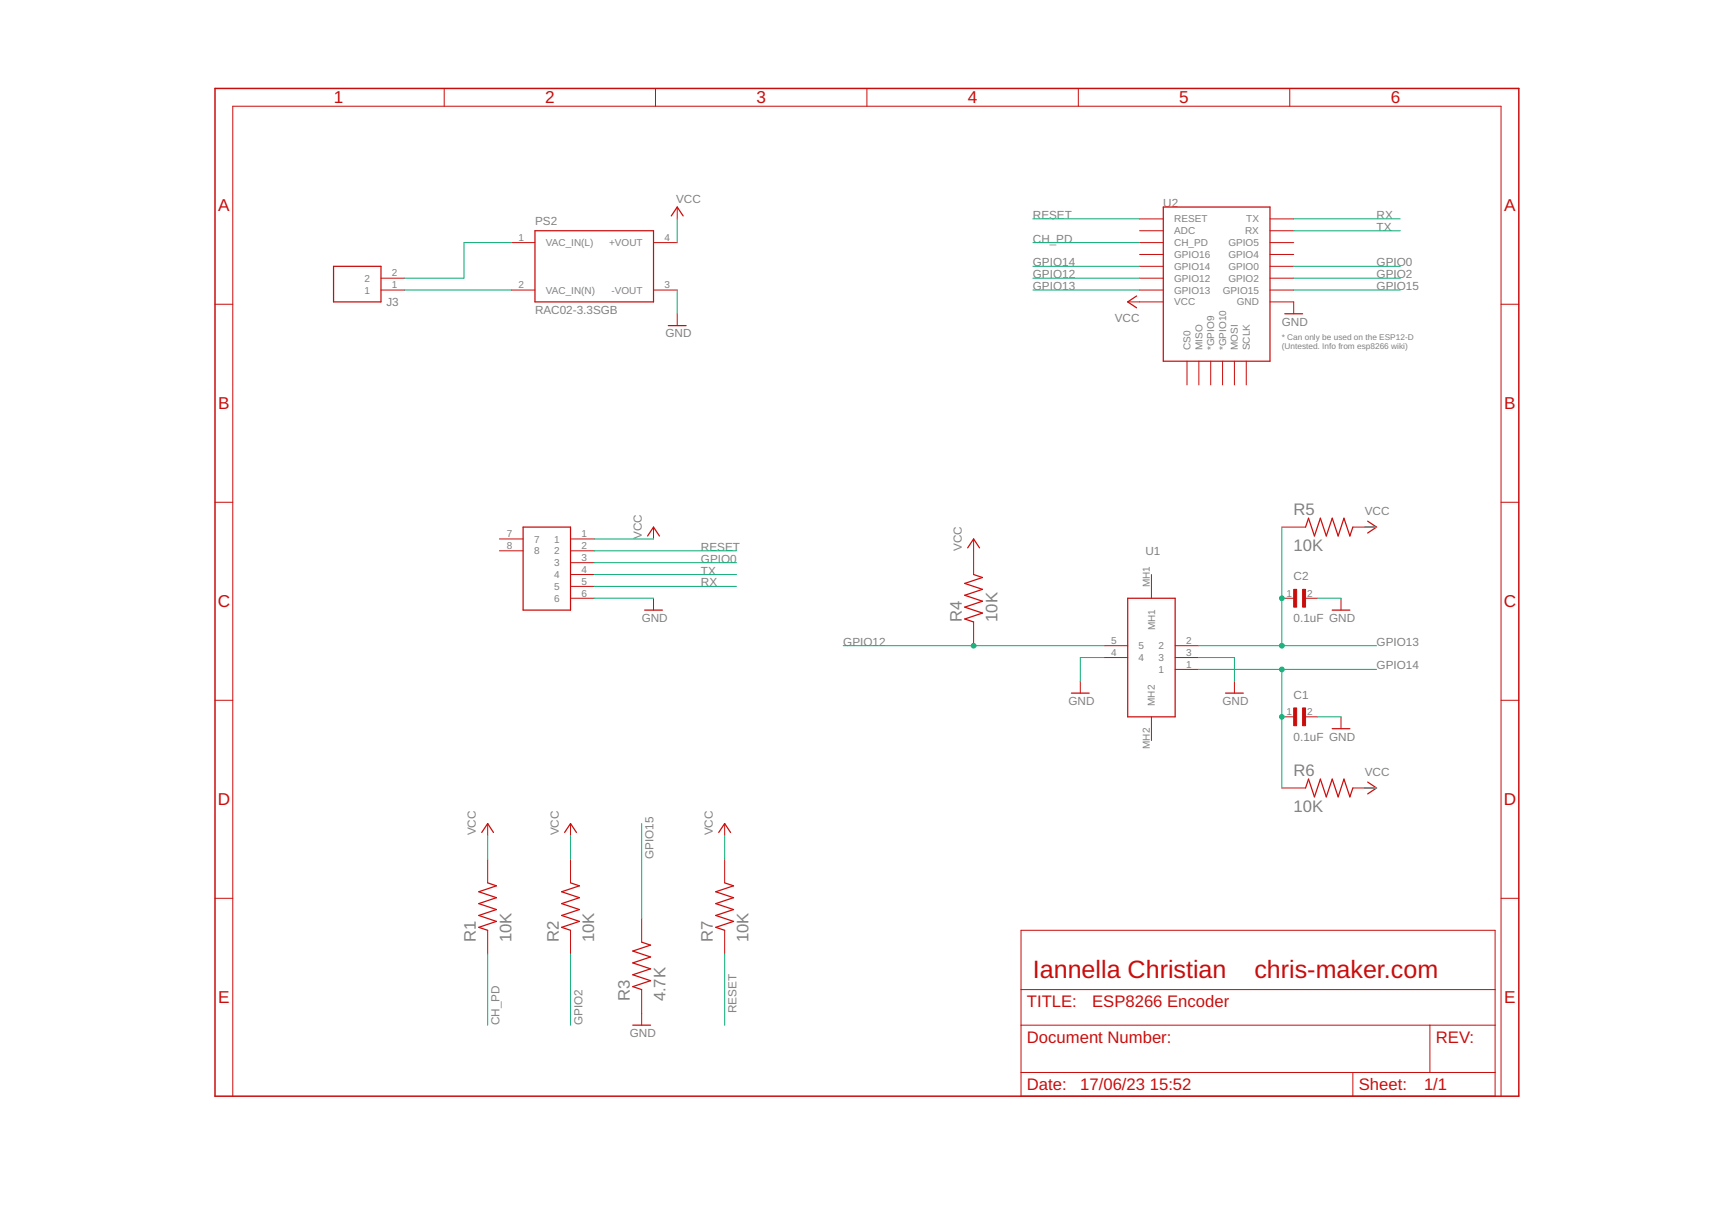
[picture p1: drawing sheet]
<?xml version="1.0" encoding="utf-8"?>
<!DOCTYPE eagle SYSTEM "eagle.dtd">
<eagle version="9.6.2">
<drawing>
<settings>
<setting alwaysvectorfont="no"/>
<setting verticaltext="up"/>
</settings>
<grid distance="0.1" unitdist="inch" unit="inch" style="lines" multiple="1" display="no" altdistance="0.01" altunitdist="inch" altunit="inch"/>
<schematic xreflabel="%F%N/%S.%C%R" xrefpart="/%S.%C%R">
<libraries>
<library name="EN11-VSM0AF20">
<symbols>
<symbol name="EN11-VSM0AF20">
<wire x1="5.08" y1="10.16" x2="15.24" y2="10.16" width="0.254" layer="94"/>
<wire x1="15.24" y1="-15.24" x2="15.24" y2="10.16" width="0.254" layer="94"/>
<wire x1="15.24" y1="-15.24" x2="5.08" y2="-15.24" width="0.254" layer="94"/>
<wire x1="5.08" y1="10.16" x2="5.08" y2="-15.24" width="0.254" layer="94"/>
<text x="16.51" y="15.24" size="1.778" layer="95" align="center-left">&gt;NAME</text>
<text x="16.51" y="12.7" size="1.778" layer="96" align="center-left">&gt;VALUE</text>
<pin name="1" x="20.32" y="-5.08" length="middle" rot="R180"/>
<pin name="2" x="20.32" y="0" length="middle" rot="R180"/>
<pin name="3" x="20.32" y="-2.54" length="middle" rot="R180"/>
<pin name="4" x="0" y="-2.54" length="middle"/>
<pin name="5" x="0" y="0" length="middle"/>
<pin name="MH1" x="10.16" y="15.24" length="middle" rot="R270"/>
<pin name="MH2" x="10.16" y="-20.32" length="middle" rot="R90"/>
</symbol>
</symbols>
<devicesets>
<deviceset name="ENCODER90" prefix="U">
<gates>
<gate name="G$1" symbol="EN11-VSM0AF20" x="0" y="0"/>
</gates>
<devices>
<device name="" package="EN11VSM0AF20">
<connects>
<connect gate="G$1" pin="1" pad="1"/>
<connect gate="G$1" pin="2" pad="2"/>
<connect gate="G$1" pin="3" pad="3"/>
<connect gate="G$1" pin="4" pad="4"/>
<connect gate="G$1" pin="5" pad="5"/>
<connect gate="G$1" pin="MH1" pad="MH1"/>
<connect gate="G$1" pin="MH2" pad="MH2"/>
</connects>
<package3dinstances>
<package3dinstance package3d_urn="urn:adsk.eagle:package:39382008/2"/>
</package3dinstances>
<technologies>
<technology name="">
<attribute name="DESCRIPTION" value="Encoders 11mm" constant="no"/>
<attribute name="HEIGHT" value="13.75mm" constant="no"/>
<attribute name="KYNIX_PART_NUMBER" value="" constant="no"/>
<attribute name="KYNIX_PRICE-STOCK" value="" constant="no"/>
<attribute name="MANUFACTURER_NAME" value="TT Electronics" constant="no"/>
<attribute name="MANUFACTURER_PART_NUMBER" value="EN11-VSM0AF20" constant="no"/>
</technology>
</technologies>
</device>
</devices>
</deviceset>
</devicesets>
</library>
<library name="esp8266modules">
<symbols>
<symbol name="ESP12E">
<wire x1="-12.7" y1="10.16" x2="-12.7" y2="-22.86" width="0.254" layer="94"/>
<wire x1="-12.7" y1="-22.86" x2="10.16" y2="-22.86" width="0.254" layer="94"/>
<wire x1="10.16" y1="-22.86" x2="10.16" y2="10.16" width="0.254" layer="94"/>
<wire x1="10.16" y1="10.16" x2="-12.7" y2="10.16" width="0.254" layer="94"/>
<pin name="RESET" x="-17.78" y="7.62" visible="pin" length="middle"/>
<pin name="ADC" x="-17.78" y="5.08" visible="pin" length="middle"/>
<pin name="CH_PD" x="-17.78" y="2.54" visible="pin" length="middle"/>
<pin name="GPIO16" x="-17.78" y="0" visible="pin" length="middle"/>
<pin name="GPIO14" x="-17.78" y="-2.54" visible="pin" length="middle"/>
<pin name="GPIO12" x="-17.78" y="-5.08" visible="pin" length="middle"/>
<pin name="GPIO13" x="-17.78" y="-7.62" visible="pin" length="middle"/>
<pin name="VCC" x="-17.78" y="-10.16" visible="pin" length="middle"/>
<pin name="GND" x="15.24" y="-10.16" visible="pin" length="middle" rot="R180"/>
<pin name="GPIO15" x="15.24" y="-7.62" visible="pin" length="middle" rot="R180"/>
<pin name="GPIO2" x="15.24" y="-5.08" visible="pin" length="middle" rot="R180"/>
<pin name="GPIO0" x="15.24" y="-2.54" visible="pin" length="middle" rot="R180"/>
<pin name="GPIO4" x="15.24" y="0" visible="pin" length="middle" rot="R180"/>
<pin name="GPIO5" x="15.24" y="2.54" visible="pin" length="middle" rot="R180"/>
<pin name="RX" x="15.24" y="5.08" visible="pin" length="middle" rot="R180"/>
<pin name="TX" x="15.24" y="7.62" visible="pin" length="middle" rot="R180"/>
<pin name="CS0" x="-7.62" y="-27.94" visible="pin" length="middle" rot="R90"/>
<pin name="MISO" x="-5.08" y="-27.94" visible="pin" length="middle" rot="R90"/>
<pin name="*GPIO9" x="-2.54" y="-27.94" visible="pin" length="middle" rot="R90"/>
<pin name="*GPIO10" x="0" y="-27.94" visible="pin" length="middle" rot="R90"/>
<pin name="MOSI" x="2.54" y="-27.94" visible="pin" length="middle" rot="R90"/>
<pin name="SCLK" x="5.08" y="-27.94" visible="pin" length="middle" rot="R90"/>
<text x="-12.7" y="10.16" size="1.778" layer="95">&gt;Name</text>
<text x="7.62" y="-25.4" size="1.778" layer="96">&gt;Value</text>
<text x="12.7" y="-20.32" size="1.27" layer="97">* Can only be used on the ESP12-D
(Untested. Info from esp8266 wiki)</text>
</symbol>
</symbols>
<devicesets>
<deviceset name="ESP12E" locally_modified="yes" prefix="U" uservalue="yes" library_locally_modified="yes">
<gates>
<gate name="G$1" symbol="ESP12E" x="0" y="0"/>
</gates>
<devices>
<device name="SMD" package="ESP12E-SMD">
<connects>
<connect gate="G$1" pin="*GPIO10" pad="GPIO10"/>
<connect gate="G$1" pin="*GPIO9" pad="GPIO9"/>
<connect gate="G$1" pin="ADC" pad="ADC"/>
<connect gate="G$1" pin="CH_PD" pad="CH_PD"/>
<connect gate="G$1" pin="CS0" pad="CS0"/>
<connect gate="G$1" pin="GND" pad="GND"/>
<connect gate="G$1" pin="GPIO0" pad="GPIO0"/>
<connect gate="G$1" pin="GPIO12" pad="GPIO12"/>
<connect gate="G$1" pin="GPIO13" pad="GPIO13"/>
<connect gate="G$1" pin="GPIO14" pad="GPIO14"/>
<connect gate="G$1" pin="GPIO15" pad="GPIO15"/>
<connect gate="G$1" pin="GPIO16" pad="GPIO16"/>
<connect gate="G$1" pin="GPIO2" pad="GPIO2"/>
<connect gate="G$1" pin="GPIO4" pad="GPIO4"/>
<connect gate="G$1" pin="GPIO5" pad="GPIO5"/>
<connect gate="G$1" pin="MISO" pad="MISO"/>
<connect gate="G$1" pin="MOSI" pad="MOSI"/>
<connect gate="G$1" pin="RESET" pad="RESET"/>
<connect gate="G$1" pin="RX" pad="RXD0"/>
<connect gate="G$1" pin="SCLK" pad="SCLK"/>
<connect gate="G$1" pin="TX" pad="TXD0"/>
<connect gate="G$1" pin="VCC" pad="VCC"/>
</connects>
<package3dinstances>
<package3dinstance package3d_urn="urn:adsk.eagle:package:29069041/3"/>
</package3dinstances>
<technologies>
<technology name=""/>
</technologies>
</device>
</devices>
</deviceset>
</devicesets>
</library>
<library name="RAC02-3.3SGB">
<symbols>
<symbol name="RAC02-3.3SGB">
<text x="-12.7" y="8.89" size="1.778" layer="95">&gt;NAME</text>
<text x="-12.7" y="-10.16" size="1.778" layer="96">&gt;VALUE</text>
<wire x1="-12.7" y1="7.62" x2="-12.7" y2="-7.62" width="0.254" layer="94"/>
<wire x1="-12.7" y1="-7.62" x2="12.7" y2="-7.62" width="0.254" layer="94"/>
<wire x1="12.7" y1="-7.62" x2="12.7" y2="7.62" width="0.254" layer="94"/>
<wire x1="12.7" y1="7.62" x2="-12.7" y2="7.62" width="0.254" layer="94"/>
<pin name="VAC_IN(L)" x="-17.78" y="5.08" length="middle" direction="in"/>
<pin name="VAC_IN(N)" x="-17.78" y="-5.08" length="middle" direction="in"/>
<pin name="+VOUT" x="17.78" y="5.08" length="middle" direction="out" rot="R180"/>
<pin name="-VOUT" x="17.78" y="-5.08" length="middle" direction="out" rot="R180"/>
</symbol>
</symbols>
<devicesets>
<deviceset name="RAC02-3.3SGB" locally_modified="yes" prefix="PS" library_locally_modified="yes">
<gates>
<gate name="G$1" symbol="RAC02-3.3SGB" x="0" y="0"/>
</gates>
<devices>
<device name="" package="CONV_RAC02-3.3SGB">
<connects>
<connect gate="G$1" pin="+VOUT" pad="4"/>
<connect gate="G$1" pin="-VOUT" pad="3"/>
<connect gate="G$1" pin="VAC_IN(L)" pad="1"/>
<connect gate="G$1" pin="VAC_IN(N)" pad="2"/>
</connects>
<package3dinstances>
<package3dinstance package3d_urn="urn:adsk.eagle:package:29069091/3"/>
</package3dinstances>
<technologies>
<technology name="">
<attribute name="AVAILABILITY" value=""/>
<attribute name="DESCRIPTION" value=" 2W AC/DC-Converter 'POWERLINE' 3kV reg "/>
<attribute name="MF" value="Recom Power"/>
<attribute name="MP" value="RAC02-3.3SGB"/>
<attribute name="PACKAGE" value="DIP-4 Recom Power"/>
<attribute name="PRICE" value="None"/>
</technology>
</technologies>
</device>
</devices>
</deviceset>
</devicesets>
</library>
<library name="RC0805FR-07330RL">
<symbols>
<symbol name="RC0805FR-07330RL" library_locally_modified="yes">
<wire x1="-5.08" y1="0" x2="-4.445" y2="1.905" width="0.254" layer="94"/>
<wire x1="-4.445" y1="1.905" x2="-3.175" y2="-1.905" width="0.254" layer="94"/>
<wire x1="-3.175" y1="-1.905" x2="-1.905" y2="1.905" width="0.254" layer="94"/>
<wire x1="-1.905" y1="1.905" x2="-0.635" y2="-1.905" width="0.254" layer="94"/>
<wire x1="-0.635" y1="-1.905" x2="0.635" y2="1.905" width="0.254" layer="94"/>
<wire x1="0.635" y1="1.905" x2="1.905" y2="-1.905" width="0.254" layer="94"/>
<wire x1="1.905" y1="-1.905" x2="3.175" y2="1.905" width="0.254" layer="94"/>
<wire x1="3.175" y1="1.905" x2="4.445" y2="-1.905" width="0.254" layer="94"/>
<wire x1="4.445" y1="-1.905" x2="5.08" y2="0" width="0.254" layer="94"/>
<text x="-7.624440625" y="2.54148125" size="2.54148125" layer="95">&gt;NAME</text>
<text x="-7.62996875" y="-5.086640625" size="2.54331875" layer="96">&gt;VALUE</text>
<pin name="1" x="-10.16" y="0" visible="off" length="middle" direction="pas"/>
<pin name="2" x="10.16" y="0" visible="off" length="middle" direction="pas" rot="R180"/>
</symbol>
</symbols>
<devicesets>
<deviceset name="RC0805FR-07330RL" locally_modified="yes" prefix="R" library_locally_modified="yes">
<gates>
<gate name="G$1" symbol="RC0805FR-07330RL" x="0" y="0"/>
</gates>
<devices>
<device name="" package="RESC2012X60N">
<connects>
<connect gate="G$1" pin="1" pad="1"/>
<connect gate="G$1" pin="2" pad="2"/>
</connects>
<package3dinstances>
<package3dinstance package3d_urn="urn:adsk.eagle:package:37164874/2"/>
</package3dinstances>
<technologies>
<technology name="">
<attribute name="AVAILABILITY" value="In Stock"/>
<attribute name="DESCRIPTION" value=" 330 Ohms ±1% 0.125W, 1/8W Chip Resistor 0805 (2012 Metric) Moisture Resistant Thick Film "/>
<attribute name="MF" value="Yageo"/>
<attribute name="MP" value="RC0805FR-07330RL"/>
<attribute name="PACKAGE" value="2012 Rohm Semiconductor"/>
<attribute name="PRICE" value="None"/>
<attribute name="PURCHASE-URL" value="https://pricing.snapeda.com/search/part/RC0805FR-07330RL/?ref=eda"/>
</technology>
</technologies>
</device>
</devices>
</deviceset>
</devicesets>
</library>
<library name="frames">
<symbols>
<symbol name="DOCFIELD">
<wire x1="0" y1="0" x2="71.12" y2="0" width="0.1016" layer="94"/>
<wire x1="101.6" y1="15.24" x2="87.63" y2="15.24" width="0.1016" layer="94"/>
<wire x1="0" y1="0" x2="0" y2="5.08" width="0.1016" layer="94"/>
<wire x1="0" y1="5.08" x2="71.12" y2="5.08" width="0.1016" layer="94"/>
<wire x1="0" y1="5.08" x2="0" y2="15.24" width="0.1016" layer="94"/>
<wire x1="101.6" y1="15.24" x2="101.6" y2="5.08" width="0.1016" layer="94"/>
<wire x1="71.12" y1="5.08" x2="71.12" y2="0" width="0.1016" layer="94"/>
<wire x1="71.12" y1="5.08" x2="87.63" y2="5.08" width="0.1016" layer="94"/>
<wire x1="71.12" y1="0" x2="101.6" y2="0" width="0.1016" layer="94"/>
<wire x1="87.63" y1="15.24" x2="87.63" y2="5.08" width="0.1016" layer="94"/>
<wire x1="87.63" y1="15.24" x2="0" y2="15.24" width="0.1016" layer="94"/>
<wire x1="87.63" y1="5.08" x2="101.6" y2="5.08" width="0.1016" layer="94"/>
<wire x1="101.6" y1="5.08" x2="101.6" y2="0" width="0.1016" layer="94"/>
<wire x1="0" y1="15.24" x2="0" y2="22.86" width="0.1016" layer="94"/>
<wire x1="101.6" y1="35.56" x2="0" y2="35.56" width="0.1016" layer="94"/>
<wire x1="101.6" y1="35.56" x2="101.6" y2="22.86" width="0.1016" layer="94"/>
<wire x1="0" y1="22.86" x2="101.6" y2="22.86" width="0.1016" layer="94"/>
<wire x1="0" y1="22.86" x2="0" y2="35.56" width="0.1016" layer="94"/>
<wire x1="101.6" y1="22.86" x2="101.6" y2="15.24" width="0.1016" layer="94"/>
<text x="1.27" y="1.27" size="2.54" layer="94">Date:</text>
<text x="12.7" y="1.27" size="2.54" layer="94">&gt;LAST_DATE_TIME</text>
<text x="72.39" y="1.27" size="2.54" layer="94">Sheet:</text>
<text x="86.36" y="1.27" size="2.54" layer="94">&gt;SHEET</text>
<text x="88.9" y="11.43" size="2.54" layer="94">REV:</text>
<text x="1.27" y="19.05" size="2.54" layer="94">TITLE:</text>
<text x="1.27" y="11.43" size="2.54" layer="94">Document Number:</text>
<text x="17.78" y="19.05" size="2.54" layer="94">&gt;DRAWING_NAME</text>
</symbol>
<symbol name="FRAME_A_L">
<frame x1="0" y1="0" x2="279.4" y2="215.9" columns="6" rows="5" layer="94" border-bottom="no"/>
</symbol>
</symbols>
<devicesets>
<deviceset name="FRAME_A_L" prefix="FRAME" uservalue="yes">
<gates>
<gate name="G$1" symbol="FRAME_A_L" x="0" y="0" addlevel="always"/>
<gate name="G$2" symbol="DOCFIELD" x="172.72" y="0" addlevel="always"/>
</gates>
<devices>
<device name="">
<technologies>
<technology name=""/>
</technologies>
</device>
</devices>
</deviceset>
</devicesets>
</library>
<library name="0805YC103J4T2A">
<symbols>
<symbol name="0805YC103J4T2A" library_locally_modified="yes">
<text x="0" y="3.81093125" size="1.77843125" layer="95">&gt;NAME</text>
<text x="0" y="-5.08848125" size="1.78096875" layer="96">&gt;VALUE</text>
<rectangle x1="0" y1="-1.906859375" x2="0.635" y2="1.905" layer="94"/>
<rectangle x1="1.90685" y1="-1.90685" x2="2.54" y2="1.905" layer="94"/>
<pin name="2" x="5.08" y="0" visible="pad" length="short" direction="pas" rot="R180"/>
<pin name="1" x="-2.54" y="0" visible="pad" length="short" direction="pas"/>
</symbol>
</symbols>
<devicesets>
<deviceset name="0805YC103J4T2A" locally_modified="yes" prefix="C" library_locally_modified="yes">
<gates>
<gate name="G$1" symbol="0805YC103J4T2A" x="0" y="0"/>
</gates>
<devices>
<device name="" package="CAPC2012X94N">
<connects>
<connect gate="G$1" pin="1" pad="1"/>
<connect gate="G$1" pin="2" pad="2"/>
</connects>
<package3dinstances>
<package3dinstance package3d_urn="urn:adsk.eagle:package:37164967/2"/>
</package3dinstances>
<technologies>
<technology name="">
<attribute name="AVAILABILITY" value="In Stock"/>
<attribute name="DESCRIPTION" value=" 10000 pF ±5% 16V Ceramic Capacitor X7R 0805 (2012 Metric) "/>
<attribute name="MF" value="AVX"/>
<attribute name="MP" value="0805YC103J4T2A"/>
<attribute name="PACKAGE" value="2012 AVX"/>
<attribute name="PRICE" value="None"/>
<attribute name="PURCHASE-URL" value="https://pricing.snapeda.com/search/part/0805YC103J4T2A/?ref=eda"/>
</technology>
</technologies>
</device>
</devices>
</deviceset>
</devicesets>
</library>
<library name="supply1">
<symbols>
<symbol name="VCC">
<wire x1="1.27" y1="-1.905" x2="0" y2="0" width="0.254" layer="94"/>
<wire x1="0" y1="0" x2="-1.27" y2="-1.905" width="0.254" layer="94"/>
<text x="-2.54" y="-2.54" size="1.778" layer="96" rot="R90">&gt;VALUE</text>
<pin name="VCC" x="0" y="-2.54" visible="off" length="short" direction="sup" rot="R90"/>
</symbol>
<symbol name="GND">
<wire x1="-1.905" y1="0" x2="1.905" y2="0" width="0.254" layer="94"/>
<text x="-2.54" y="-2.54" size="1.778" layer="96">&gt;VALUE</text>
<pin name="GND" x="0" y="2.54" visible="off" length="short" direction="sup" rot="R270"/>
</symbol>
</symbols>
<devicesets>
<deviceset name="VCC" prefix="P+">
<gates>
<gate name="VCC" symbol="VCC" x="0" y="0"/>
</gates>
<devices>
<device name="">
<technologies>
<technology name=""/>
</technologies>
</device>
</devices>
</deviceset>
<deviceset name="GND" prefix="GND">
<gates>
<gate name="1" symbol="GND" x="0" y="0"/>
</gates>
<devices>
<device name="">
<technologies>
<technology name=""/>
</technologies>
</device>
</devices>
</deviceset>
</devicesets>
</library>
<library name="TB004-508-02BE">
<symbols>
<symbol name="TB004-508-02BE">
<wire x1="5.08" y1="2.54" x2="15.24" y2="2.54" width="0.254" layer="94"/>
<wire x1="15.24" y1="-5.08" x2="15.24" y2="2.54" width="0.254" layer="94"/>
<wire x1="15.24" y1="-5.08" x2="5.08" y2="-5.08" width="0.254" layer="94"/>
<wire x1="5.08" y1="2.54" x2="5.08" y2="-5.08" width="0.254" layer="94"/>
<text x="16.51" y="7.62" size="1.778" layer="95" align="center-left">&gt;NAME</text>
<text x="16.51" y="5.08" size="1.778" layer="96" align="center-left">&gt;VALUE</text>
<pin name="1" x="0" y="0" length="middle"/>
<pin name="2" x="0" y="-2.54" length="middle"/>
</symbol>
</symbols>
<devicesets>
<deviceset name="TB004-508-02BE" prefix="J">
<gates>
<gate name="G$1" symbol="TB004-508-02BE" x="0" y="0"/>
</gates>
<devices>
<device name="" package="SHDR2W100P0X508_1X2_1016X1020X">
<connects>
<connect gate="G$1" pin="1" pad="1"/>
<connect gate="G$1" pin="2" pad="2"/>
</connects>
<package3dinstances>
<package3dinstance package3d_urn="urn:adsk.eagle:package:39835439/2"/>
</package3dinstances>
<technologies>
<technology name="">
<attribute name="DESCRIPTION" value="Fixed Terminal Blocks Terminal block, screw type, 5.08 , horizontal, 2 poles, CUI Blue, slotted screw, PCB mount" constant="no"/>
<attribute name="HEIGHT" value="14.1mm" constant="no"/>
<attribute name="MANUFACTURER_NAME" value="CUI Devices" constant="no"/>
<attribute name="MANUFACTURER_PART_NUMBER" value="TB004-508-02BE" constant="no"/>
<attribute name="MOUSER_PART_NUMBER" value="490-TB004-508-02BE" constant="no"/>
<attribute name="MOUSER_PRICE-STOCK" value="https://www.mouser.co.uk/ProductDetail/CUI-Devices/TB004-508-02BE?qs=vLWxofP3U2zLwdGzG2tSkA%3D%3D" constant="no"/>
</technology>
</technologies>
</device>
</devices>
</deviceset>
</devicesets>
</library>
<library name="52852-0670">
<symbols>
<symbol name="52852-0670">
<wire x1="5.08" y1="2.54" x2="15.24" y2="2.54" width="0.254" layer="94"/>
<wire x1="15.24" y1="-15.24" x2="15.24" y2="2.54" width="0.254" layer="94"/>
<wire x1="15.24" y1="-15.24" x2="5.08" y2="-15.24" width="0.254" layer="94"/>
<wire x1="5.08" y1="2.54" x2="5.08" y2="-15.24" width="0.254" layer="94"/>
<text x="16.51" y="7.62" size="1.778" layer="95" align="center-left">&gt;NAME</text>
<text x="16.51" y="5.08" size="1.778" layer="96" align="center-left">&gt;VALUE</text>
<pin name="1" x="20.32" y="0" length="middle" rot="R180"/>
<pin name="2" x="20.32" y="-2.54" length="middle" rot="R180"/>
<pin name="3" x="20.32" y="-5.08" length="middle" rot="R180"/>
<pin name="4" x="20.32" y="-7.62" length="middle" rot="R180"/>
<pin name="5" x="20.32" y="-10.16" length="middle" rot="R180"/>
<pin name="6" x="20.32" y="-12.7" length="middle" rot="R180"/>
<pin name="7" x="0" y="0" length="middle"/>
<pin name="8" x="0" y="-2.54" length="middle"/>
</symbol>
</symbols>
<devicesets>
<deviceset name="52852-0670" prefix="J">
<gates>
<gate name="G$1" symbol="52852-0670" x="0" y="0"/>
</gates>
<devices>
<device name="" package="528520670">
<connects>
<connect gate="G$1" pin="1" pad="1"/>
<connect gate="G$1" pin="2" pad="2"/>
<connect gate="G$1" pin="3" pad="3"/>
<connect gate="G$1" pin="4" pad="4"/>
<connect gate="G$1" pin="5" pad="5"/>
<connect gate="G$1" pin="6" pad="6"/>
<connect gate="G$1" pin="7" pad="7"/>
<connect gate="G$1" pin="8" pad="8"/>
</connects>
<package3dinstances>
<package3dinstance package3d_urn="urn:adsk.eagle:package:39834977/2"/>
</package3dinstances>
<technologies>
<technology name="">
<attribute name="DESCRIPTION" value="FFC &amp; FPC Connectors 1.0 FFC Non ZIF SMT HsgAssy6CktEmbsTpPkg" constant="no"/>
<attribute name="HEIGHT" value="3mm" constant="no"/>
<attribute name="MANUFACTURER_NAME" value="Molex" constant="no"/>
<attribute name="MANUFACTURER_PART_NUMBER" value="52852-0670" constant="no"/>
<attribute name="MOUSER_PART_NUMBER" value="538-52852-0670" constant="no"/>
<attribute name="MOUSER_PRICE-STOCK" value="https://www.mouser.co.uk/ProductDetail/Molex/52852-0670?qs=%252BdbFUiYBkDZQc5IPgvIwgQ%3D%3D" constant="no"/>
</technology>
</technologies>
</device>
</devices>
</deviceset>
</devicesets>
</library>
</libraries>
<attributes>
</attributes>
<variantdefs>
</variantdefs>
<classes>
<class number="0" name="default" width="0" drill="0">
</class>
</classes>
<parts>
<part name="U1" library="EN11-VSM0AF20" deviceset="ENCODER90" device="" package3d_urn="urn:adsk.eagle:package:39382008/2"/>
<part name="U2" library="esp8266modules" deviceset="ESP12E" device="SMD" package3d_urn="urn:adsk.eagle:package:29069041/3"/>
<part name="PS2" library="RAC02-3.3SGB" deviceset="RAC02-3.3SGB" device="" package3d_urn="urn:adsk.eagle:package:29069091/3"/>
<part name="R1" library="RC0805FR-07330RL" deviceset="RC0805FR-07330RL" device="" package3d_urn="urn:adsk.eagle:package:37164874/2" value="10K"/>
<part name="R2" library="RC0805FR-07330RL" deviceset="RC0805FR-07330RL" device="" package3d_urn="urn:adsk.eagle:package:37164874/2" value="10K"/>
<part name="R3" library="RC0805FR-07330RL" deviceset="RC0805FR-07330RL" device="" package3d_urn="urn:adsk.eagle:package:37164874/2" value="4.7K"/>
<part name="R4" library="RC0805FR-07330RL" deviceset="RC0805FR-07330RL" device="" package3d_urn="urn:adsk.eagle:package:37164874/2" value="10K"/>
<part name="R5" library="RC0805FR-07330RL" deviceset="RC0805FR-07330RL" device="" package3d_urn="urn:adsk.eagle:package:37164874/2" value="10K"/>
<part name="R6" library="RC0805FR-07330RL" deviceset="RC0805FR-07330RL" device="" package3d_urn="urn:adsk.eagle:package:37164874/2" value="10K"/>
<part name="C1" library="0805YC103J4T2A" deviceset="0805YC103J4T2A" device="" package3d_urn="urn:adsk.eagle:package:37164967/2" value="0.1uF"/>
<part name="C2" library="0805YC103J4T2A" deviceset="0805YC103J4T2A" device="" package3d_urn="urn:adsk.eagle:package:37164967/2" value="0.1uF"/>
<part name="P+1" library="supply1" deviceset="VCC" device=""/>
<part name="GND1" library="supply1" deviceset="GND" device=""/>
<part name="GND2" library="supply1" deviceset="GND" device=""/>
<part name="P+2" library="supply1" deviceset="VCC" device=""/>
<part name="GND3" library="supply1" deviceset="GND" device=""/>
<part name="P+3" library="supply1" deviceset="VCC" device=""/>
<part name="P+4" library="supply1" deviceset="VCC" device=""/>
<part name="GND5" library="supply1" deviceset="GND" device=""/>
<part name="GND6" library="supply1" deviceset="GND" device=""/>
<part name="P+6" library="supply1" deviceset="VCC" device=""/>
<part name="GND7" library="supply1" deviceset="GND" device=""/>
<part name="GND8" library="supply1" deviceset="GND" device=""/>
<part name="P+7" library="supply1" deviceset="VCC" device=""/>
<part name="P+8" library="supply1" deviceset="VCC" device=""/>
<part name="FRAME2" library="frames" deviceset="FRAME_A_L" device=""/>
<part name="J3" library="TB004-508-02BE" deviceset="TB004-508-02BE" device="" package3d_urn="urn:adsk.eagle:package:39835439/2"/>
<part name="GND9" library="supply1" deviceset="GND" device=""/>
<part name="P+9" library="supply1" deviceset="VCC" device=""/>
<part name="R7" library="RC0805FR-07330RL" deviceset="RC0805FR-07330RL" device="" package3d_urn="urn:adsk.eagle:package:37164874/2" value="10K"/>
<part name="P+10" library="supply1" deviceset="VCC" device=""/>
<part name="J1" library="52852-0670" deviceset="52852-0670" device="" package3d_urn="urn:adsk.eagle:package:39834977/2"/>
</parts>
<sheets>
<sheet>
<plain>
<text x="25.4" y="-50.8" size="3.81" layer="94">Iannella Christian    chris-maker.com</text>
</plain>
<instances>
<instance part="U1" gate="G$1" x="40.64" y="20.32" smashed="yes">
<attribute name="NAME" x="49.53" y="40.64" size="1.778" layer="95" align="center-left"/>
</instance>
<instance part="U2" gate="G$1" x="66.04" y="104.14" smashed="yes">
<attribute name="NAME" x="53.34" y="114.3" size="1.778" layer="95"/>
<attribute name="VALUE" x="73.66" y="78.74" size="1.778" layer="96"/>
</instance>
<instance part="PS2" gate="G$1" x="-68.58" y="101.6" smashed="yes">
<attribute name="NAME" x="-81.28" y="110.49" size="1.778" layer="95"/>
<attribute name="VALUE" x="-81.28" y="91.44" size="1.778" layer="96"/>
</instance>
<instance part="R1" gate="G$1" x="-91.44" y="-35.56" smashed="yes" rot="R90">
<attribute name="NAME" x="-93.98148125" y="-43.184440625" size="2.54148125" layer="95" rot="R90"/>
<attribute name="VALUE" x="-86.353359375" y="-43.18996875" size="2.54331875" layer="96" rot="R90"/>
</instance>
<instance part="R2" gate="G$1" x="-73.66" y="-35.56" smashed="yes" rot="R90">
<attribute name="NAME" x="-76.20148125" y="-43.184440625" size="2.54148125" layer="95" rot="R90"/>
<attribute name="VALUE" x="-68.573359375" y="-43.18996875" size="2.54331875" layer="96" rot="R90"/>
</instance>
<instance part="R3" gate="G$1" x="-58.42" y="-48.26" smashed="yes" rot="R90">
<attribute name="NAME" x="-60.96148125" y="-55.884440625" size="2.54148125" layer="95" rot="R90"/>
<attribute name="VALUE" x="-53.333359375" y="-55.88996875" size="2.54331875" layer="96" rot="R90"/>
</instance>
<instance part="R4" gate="G$1" x="12.7" y="30.48" smashed="yes" rot="R90">
<attribute name="NAME" x="10.15851875" y="25.395559375" size="2.54148125" layer="95" rot="R90"/>
<attribute name="VALUE" x="17.786640625" y="25.39003125" size="2.54331875" layer="96" rot="R90"/>
</instance>
<instance part="R5" gate="G$1" x="88.9" y="45.72" smashed="yes">
<attribute name="NAME" x="81.275559375" y="48.26148125" size="2.54148125" layer="95"/>
<attribute name="VALUE" x="81.27003125" y="40.633359375" size="2.54331875" layer="96"/>
</instance>
<instance part="R6" gate="G$1" x="88.9" y="-10.16" smashed="yes">
<attribute name="NAME" x="81.275559375" y="-7.61851875" size="2.54148125" layer="95"/>
<attribute name="VALUE" x="81.27003125" y="-15.246640625" size="2.54331875" layer="96"/>
</instance>
<instance part="C1" gate="G$1" x="81.28" y="5.08" smashed="yes">
<attribute name="NAME" x="81.28" y="8.89093125" size="1.77843125" layer="95"/>
<attribute name="VALUE" x="81.28" y="-0.00848125" size="1.78096875" layer="96"/>
</instance>
<instance part="C2" gate="G$1" x="81.28" y="30.48" smashed="yes">
<attribute name="NAME" x="81.28" y="34.29093125" size="1.77843125" layer="95"/>
<attribute name="VALUE" x="81.28" y="25.39151875" size="1.78096875" layer="96"/>
</instance>
<instance part="P+1" gate="VCC" x="-50.8" y="114.3" smashed="yes">
<attribute name="VALUE" x="-45.72" y="116.84" size="1.778" layer="96" rot="R180"/>
</instance>
<instance part="GND1" gate="1" x="-50.8" y="88.9" smashed="yes">
<attribute name="VALUE" x="-53.34" y="86.36" size="1.778" layer="96"/>
</instance>
<instance part="GND2" gate="1" x="81.28" y="91.44" smashed="yes">
<attribute name="VALUE" x="78.74" y="88.9" size="1.778" layer="96"/>
</instance>
<instance part="P+2" gate="VCC" x="45.72" y="93.98" smashed="yes" rot="R90">
<attribute name="VALUE" x="48.26" y="91.44" size="1.778" layer="96" rot="R180"/>
</instance>
<instance part="GND3" gate="1" x="-58.42" y="-60.96" smashed="yes">
<attribute name="VALUE" x="-60.96" y="-63.5" size="1.778" layer="96"/>
</instance>
<instance part="P+3" gate="VCC" x="-91.44" y="-17.78" smashed="yes">
<attribute name="VALUE" x="-93.98" y="-20.32" size="1.778" layer="96" rot="R90"/>
</instance>
<instance part="P+4" gate="VCC" x="-73.66" y="-17.78" smashed="yes">
<attribute name="VALUE" x="-76.2" y="-20.32" size="1.778" layer="96" rot="R90"/>
</instance>
<instance part="GND5" gate="1" x="35.56" y="10.16" smashed="yes">
<attribute name="VALUE" x="33.02" y="7.62" size="1.778" layer="96"/>
</instance>
<instance part="GND6" gate="1" x="68.58" y="10.16" smashed="yes">
<attribute name="VALUE" x="66.04" y="7.62" size="1.778" layer="96"/>
</instance>
<instance part="P+6" gate="VCC" x="12.7" y="43.18" smashed="yes">
<attribute name="VALUE" x="10.16" y="40.64" size="1.778" layer="96" rot="R90"/>
</instance>
<instance part="GND7" gate="1" x="91.44" y="27.94" smashed="yes">
<attribute name="VALUE" x="88.9" y="25.4" size="1.778" layer="96"/>
</instance>
<instance part="GND8" gate="1" x="91.44" y="2.54" smashed="yes">
<attribute name="VALUE" x="88.9" y="0" size="1.778" layer="96"/>
</instance>
<instance part="P+7" gate="VCC" x="99.06" y="-10.16" smashed="yes" rot="R270">
<attribute name="VALUE" x="96.52" y="-7.62" size="1.778" layer="96"/>
</instance>
<instance part="P+8" gate="VCC" x="99.06" y="45.72" smashed="yes" rot="R270">
<attribute name="VALUE" x="96.52" y="48.26" size="1.778" layer="96"/>
</instance>
<instance part="FRAME2" gate="G$1" x="-149.86" y="-76.2" smashed="yes"/>
<instance part="FRAME2" gate="G$2" x="22.86" y="-76.2" smashed="yes">
<attribute name="LAST_DATE_TIME" x="35.56" y="-74.93" size="2.54" layer="94"/>
<attribute name="SHEET" x="109.22" y="-74.93" size="2.54" layer="94"/>
<attribute name="DRAWING_NAME" x="38.1" y="-57.15" size="2.54" layer="94"/>
</instance>
<instance part="J3" gate="G$1" x="-109.22" y="96.52" smashed="yes" rot="R180">
<attribute name="NAME" x="-110.49" y="93.98" size="1.778" layer="95" rot="R180" align="center-left"/>
</instance>
<instance part="GND9" gate="1" x="-55.88" y="27.94" smashed="yes">
<attribute name="VALUE" x="-58.42" y="25.4" size="1.778" layer="96"/>
</instance>
<instance part="P+9" gate="VCC" x="-55.88" y="45.72" smashed="yes">
<attribute name="VALUE" x="-58.42" y="43.18" size="1.778" layer="96" rot="R90"/>
</instance>
<instance part="R7" gate="G$1" x="-40.64" y="-35.56" smashed="yes" rot="R90">
<attribute name="NAME" x="-43.18148125" y="-43.184440625" size="2.54148125" layer="95" rot="R90"/>
<attribute name="VALUE" x="-35.553359375" y="-43.18996875" size="2.54331875" layer="96" rot="R90"/>
</instance>
<instance part="P+10" gate="VCC" x="-40.64" y="-17.78" smashed="yes">
<attribute name="VALUE" x="-43.18" y="-20.32" size="1.778" layer="96" rot="R90"/>
</instance>
<instance part="J1" gate="G$1" x="-88.9" y="43.18" smashed="yes"/>
</instances>
<busses>
</busses>
<nets>
<net name="N$1" class="0">
<segment>
<pinref part="PS2" gate="G$1" pin="VAC_IN(L)"/>
<wire x1="-109.22" y1="99.06" x2="-96.52" y2="99.06" width="0.1524" layer="91"/>
<wire x1="-96.52" y1="99.06" x2="-96.52" y2="106.68" width="0.1524" layer="91"/>
<wire x1="-96.52" y1="106.68" x2="-86.36" y2="106.68" width="0.1524" layer="91"/>
<pinref part="J3" gate="G$1" pin="2"/>
</segment>
</net>
<net name="N$2" class="0">
<segment>
<pinref part="PS2" gate="G$1" pin="VAC_IN(N)"/>
<wire x1="-109.22" y1="96.52" x2="-86.36" y2="96.52" width="0.1524" layer="91"/>
<pinref part="J3" gate="G$1" pin="1"/>
</segment>
</net>
<net name="VCC" class="0">
<segment>
<pinref part="PS2" gate="G$1" pin="+VOUT"/>
<pinref part="P+1" gate="VCC" pin="VCC"/>
<wire x1="-50.8" y1="111.76" x2="-50.8" y2="106.68" width="0.1524" layer="91"/>
</segment>
<segment>
<pinref part="U2" gate="G$1" pin="VCC"/>
<pinref part="P+2" gate="VCC" pin="VCC"/>
</segment>
<segment>
<pinref part="R1" gate="G$1" pin="2"/>
<pinref part="P+3" gate="VCC" pin="VCC"/>
<wire x1="-91.44" y1="-20.32" x2="-91.44" y2="-25.4" width="0.1524" layer="91"/>
</segment>
<segment>
<pinref part="R2" gate="G$1" pin="2"/>
<pinref part="P+4" gate="VCC" pin="VCC"/>
<wire x1="-73.66" y1="-20.32" x2="-73.66" y2="-25.4" width="0.1524" layer="91"/>
</segment>
<segment>
<pinref part="R4" gate="G$1" pin="2"/>
<pinref part="P+6" gate="VCC" pin="VCC"/>
</segment>
<segment>
<pinref part="R6" gate="G$1" pin="2"/>
<pinref part="P+7" gate="VCC" pin="VCC"/>
<wire x1="99.06" y1="-10.16" x2="96.52" y2="-10.16" width="0.1524" layer="91"/>
</segment>
<segment>
<pinref part="R5" gate="G$1" pin="2"/>
<pinref part="P+8" gate="VCC" pin="VCC"/>
<wire x1="99.06" y1="45.72" x2="96.52" y2="45.72" width="0.1524" layer="91"/>
</segment>
<segment>
<pinref part="R7" gate="G$1" pin="2"/>
<wire x1="-40.64" y1="-25.4" x2="-40.64" y2="-20.32" width="0.1524" layer="91"/>
<pinref part="P+10" gate="VCC" pin="VCC"/>
</segment>
<segment>
<pinref part="P+9" gate="VCC" pin="VCC"/>
<pinref part="J1" gate="G$1" pin="1"/>
<wire x1="-68.58" y1="43.18" x2="-55.88" y2="43.18" width="0.1524" layer="91"/>
</segment>
</net>
<net name="GND" class="0">
<segment>
<pinref part="PS2" gate="G$1" pin="-VOUT"/>
<pinref part="GND1" gate="1" pin="GND"/>
<wire x1="-50.8" y1="91.44" x2="-50.8" y2="96.52" width="0.1524" layer="91"/>
</segment>
<segment>
<pinref part="U2" gate="G$1" pin="GND"/>
<pinref part="GND2" gate="1" pin="GND"/>
</segment>
<segment>
<pinref part="R3" gate="G$1" pin="1"/>
<pinref part="GND3" gate="1" pin="GND"/>
</segment>
<segment>
<pinref part="U1" gate="G$1" pin="4"/>
<pinref part="GND5" gate="1" pin="GND"/>
<wire x1="40.64" y1="17.78" x2="35.56" y2="17.78" width="0.1524" layer="91"/>
<wire x1="35.56" y1="17.78" x2="35.56" y2="12.7" width="0.1524" layer="91"/>
</segment>
<segment>
<pinref part="U1" gate="G$1" pin="3"/>
<wire x1="60.96" y1="17.78" x2="68.58" y2="17.78" width="0.1524" layer="91"/>
<wire x1="68.58" y1="17.78" x2="68.58" y2="12.7" width="0.1524" layer="91"/>
<pinref part="GND6" gate="1" pin="GND"/>
</segment>
<segment>
<pinref part="C2" gate="G$1" pin="2"/>
<pinref part="GND7" gate="1" pin="GND"/>
<wire x1="91.44" y1="30.48" x2="86.36" y2="30.48" width="0.1524" layer="91"/>
</segment>
<segment>
<pinref part="C1" gate="G$1" pin="2"/>
<pinref part="GND8" gate="1" pin="GND"/>
<wire x1="91.44" y1="5.08" x2="86.36" y2="5.08" width="0.1524" layer="91"/>
</segment>
<segment>
<pinref part="GND9" gate="1" pin="GND"/>
<pinref part="J1" gate="G$1" pin="6"/>
<wire x1="-68.58" y1="30.48" x2="-55.88" y2="30.48" width="0.1524" layer="91"/>
</segment>
</net>
<net name="RESET" class="0">
<segment>
<pinref part="U2" gate="G$1" pin="RESET"/>
<wire x1="48.26" y1="111.76" x2="25.4" y2="111.76" width="0.1524" layer="91"/>
<label x="25.4" y="111.76" size="1.778" layer="95"/>
</segment>
<segment>
<wire x1="-68.58" y1="40.64" x2="-38.1" y2="40.64" width="0.1524" layer="91"/>
<label x="-45.72" y="40.64" size="1.778" layer="95"/>
<pinref part="J1" gate="G$1" pin="2"/>
</segment>
<segment>
<pinref part="R7" gate="G$1" pin="1"/>
<wire x1="-40.64" y1="-45.72" x2="-40.64" y2="-60.96" width="0.1524" layer="91"/>
<label x="-38.1" y="-58.42" size="1.778" layer="95" rot="R90"/>
</segment>
</net>
<net name="GPIO0" class="0">
<segment>
<pinref part="U2" gate="G$1" pin="GPIO0"/>
<wire x1="81.28" y1="101.6" x2="104.14" y2="101.6" width="0.1524" layer="91"/>
<label x="99.06" y="101.6" size="1.778" layer="95"/>
</segment>
<segment>
<wire x1="-68.58" y1="38.1" x2="-38.1" y2="38.1" width="0.1524" layer="91"/>
<label x="-45.72" y="38.1" size="1.778" layer="95"/>
<pinref part="J1" gate="G$1" pin="3"/>
</segment>
</net>
<net name="TX" class="0">
<segment>
<pinref part="U2" gate="G$1" pin="RX"/>
<wire x1="81.28" y1="109.22" x2="104.14" y2="109.22" width="0.1524" layer="91"/>
<label x="99.06" y="109.22" size="1.778" layer="95"/>
</segment>
<segment>
<wire x1="-68.58" y1="35.56" x2="-38.1" y2="35.56" width="0.1524" layer="91"/>
<label x="-45.72" y="35.56" size="1.778" layer="95"/>
<pinref part="J1" gate="G$1" pin="4"/>
</segment>
</net>
<net name="RX" class="0">
<segment>
<pinref part="U2" gate="G$1" pin="TX"/>
<wire x1="81.28" y1="111.76" x2="104.14" y2="111.76" width="0.1524" layer="91"/>
<label x="99.06" y="111.76" size="1.778" layer="95"/>
</segment>
<segment>
<wire x1="-68.58" y1="33.02" x2="-38.1" y2="33.02" width="0.1524" layer="91"/>
<label x="-45.72" y="33.02" size="1.778" layer="95"/>
<pinref part="J1" gate="G$1" pin="5"/>
</segment>
</net>
<net name="CH_PD" class="0">
<segment>
<pinref part="R1" gate="G$1" pin="1"/>
<wire x1="-91.44" y1="-45.72" x2="-91.44" y2="-60.96" width="0.1524" layer="91"/>
<label x="-88.9" y="-60.96" size="1.778" layer="95" rot="R90"/>
</segment>
<segment>
<pinref part="U2" gate="G$1" pin="CH_PD"/>
<wire x1="48.26" y1="106.68" x2="25.4" y2="106.68" width="0.1524" layer="91"/>
<label x="25.4" y="106.68" size="1.778" layer="95"/>
</segment>
</net>
<net name="GPIO2" class="0">
<segment>
<pinref part="R2" gate="G$1" pin="1"/>
<wire x1="-73.66" y1="-45.72" x2="-73.66" y2="-60.96" width="0.1524" layer="91"/>
<label x="-71.12" y="-60.96" size="1.778" layer="95" rot="R90"/>
</segment>
<segment>
<pinref part="U2" gate="G$1" pin="GPIO2"/>
<wire x1="81.28" y1="99.06" x2="104.14" y2="99.06" width="0.1524" layer="91"/>
<label x="99.06" y="99.06" size="1.778" layer="95"/>
</segment>
</net>
<net name="GPIO15" class="0">
<segment>
<pinref part="R3" gate="G$1" pin="2"/>
<wire x1="-58.42" y1="-38.1" x2="-58.42" y2="-17.78" width="0.1524" layer="91"/>
<label x="-55.88" y="-25.4" size="1.778" layer="95" rot="R90"/>
</segment>
<segment>
<pinref part="U2" gate="G$1" pin="GPIO15"/>
<wire x1="81.28" y1="96.52" x2="104.14" y2="96.52" width="0.1524" layer="91"/>
<label x="99.06" y="96.52" size="1.778" layer="95"/>
</segment>
</net>
<net name="GPIO14" class="0">
<segment>
<pinref part="U2" gate="G$1" pin="GPIO14"/>
<wire x1="48.26" y1="101.6" x2="25.4" y2="101.6" width="0.1524" layer="91"/>
<label x="25.4" y="101.6" size="1.778" layer="95"/>
</segment>
<segment>
<pinref part="U1" gate="G$1" pin="1"/>
<wire x1="60.96" y1="15.24" x2="78.74" y2="15.24" width="0.1524" layer="91"/>
<label x="99.06" y="15.24" size="1.778" layer="95"/>
<pinref part="C1" gate="G$1" pin="1"/>
<wire x1="78.74" y1="15.24" x2="99.06" y2="15.24" width="0.1524" layer="91"/>
<wire x1="78.74" y1="15.24" x2="78.74" y2="5.08" width="0.1524" layer="91"/>
<junction x="78.74" y="15.24"/>
<pinref part="R6" gate="G$1" pin="1"/>
<wire x1="78.74" y1="5.08" x2="78.74" y2="-10.16" width="0.1524" layer="91"/>
<junction x="78.74" y="5.08"/>
</segment>
</net>
<net name="GPIO12" class="0">
<segment>
<pinref part="U2" gate="G$1" pin="GPIO12"/>
<wire x1="48.26" y1="99.06" x2="25.4" y2="99.06" width="0.1524" layer="91"/>
<label x="25.4" y="99.06" size="1.778" layer="95"/>
</segment>
<segment>
<pinref part="R4" gate="G$1" pin="1"/>
<wire x1="12.7" y1="20.32" x2="-15.24" y2="20.32" width="0.1524" layer="91"/>
<label x="-15.24" y="20.32" size="1.778" layer="95"/>
<pinref part="U1" gate="G$1" pin="5"/>
<wire x1="12.7" y1="20.32" x2="40.64" y2="20.32" width="0.1524" layer="91"/>
<junction x="12.7" y="20.32"/>
</segment>
</net>
<net name="GPIO13" class="0">
<segment>
<pinref part="U2" gate="G$1" pin="GPIO13"/>
<wire x1="48.26" y1="96.52" x2="25.4" y2="96.52" width="0.1524" layer="91"/>
<label x="25.4" y="96.52" size="1.778" layer="95"/>
</segment>
<segment>
<pinref part="U1" gate="G$1" pin="2"/>
<wire x1="60.96" y1="20.32" x2="78.74" y2="20.32" width="0.1524" layer="91"/>
<label x="99.06" y="20.32" size="1.778" layer="95"/>
<pinref part="R5" gate="G$1" pin="1"/>
<pinref part="C2" gate="G$1" pin="1"/>
<wire x1="78.74" y1="20.32" x2="99.06" y2="20.32" width="0.1524" layer="91"/>
<wire x1="78.74" y1="45.72" x2="78.74" y2="30.48" width="0.1524" layer="91"/>
<wire x1="78.74" y1="30.48" x2="78.74" y2="20.32" width="0.1524" layer="91"/>
<junction x="78.74" y="30.48"/>
<junction x="78.74" y="20.32"/>
</segment>
</net>
</nets>
</sheet>
</sheets>
</schematic>
</drawing>
<compatibility>
<note version="6.3" minversion="6.2.2" severity="warning">
Since Version 6.2.2 text objects can contain more than one line,
which will not be processed correctly with this version.
</note>
<note version="8.2" severity="warning">
Since Version 8.2, EAGLE supports online libraries. The ids
of those online libraries will not be understood (or retained)
with this version.
</note>
<note version="8.3" severity="warning">
Since Version 8.3, EAGLE supports URNs for individual library
assets (packages, symbols, and devices). The URNs of those assets
will not be understood (or retained) with this version.
</note>
<note version="8.3" severity="warning">
Since Version 8.3, EAGLE supports the association of 3D packages
with devices in libraries, schematics, and board files. Those 3D
packages will not be understood (or retained) with this version.
</note>
</compatibility>
</eagle>
